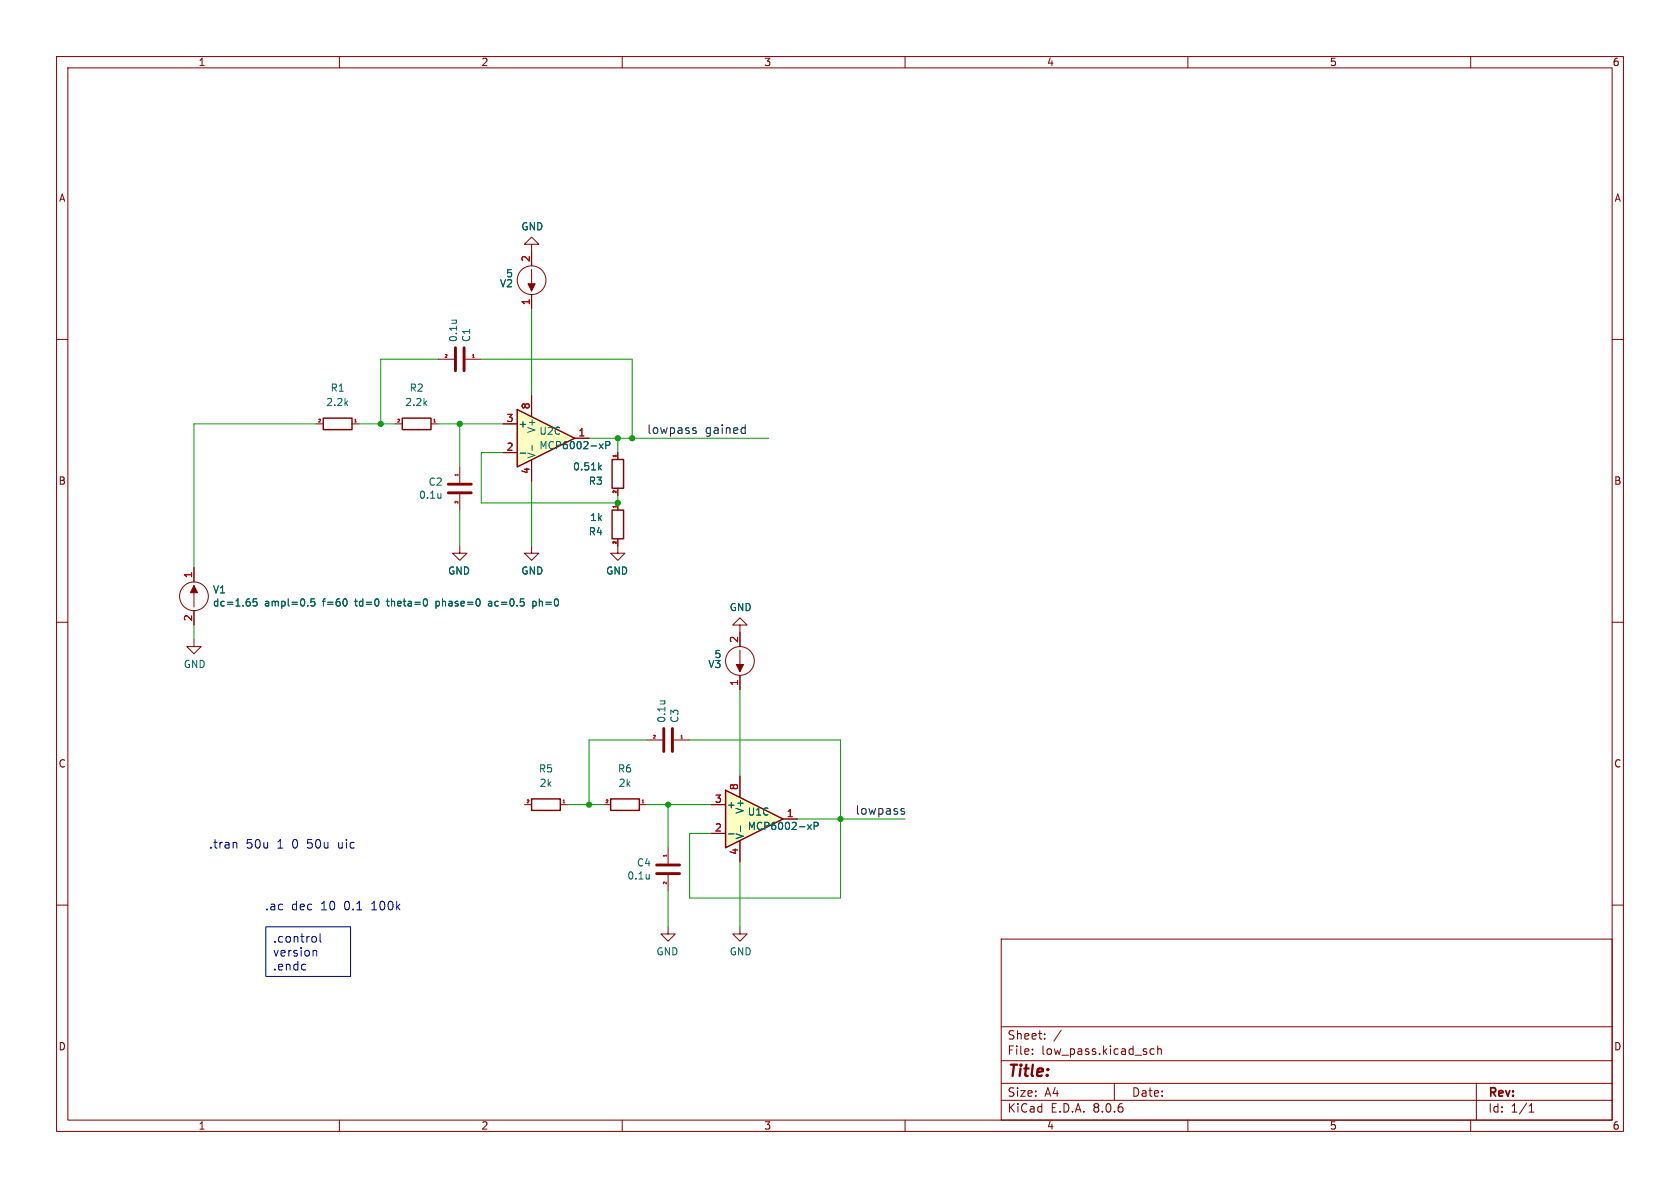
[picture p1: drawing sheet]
<svg xmlns="http://www.w3.org/2000/svg" width="297mm" height="210mm" viewBox="0 0 297 210" stroke-linecap="round" stroke-linejoin="round" font-family="sans-serif">
<g fill="none" stroke="#840000" stroke-width=".18">
<path d="M10 10h277v190h-277zM12 12h273v186h-273zM60 10v2M110 10v2M160 10v2M210 10v2M260 10v2M10 60h2M94 43.2h-1.3l1.3-1.3 1.2 1.3h-1.2v1.3M285 60h2M55.9 74.9h1.2M62.2 74.9h1.3"/>
<path d="M69.8 74.9h1.3M76.2 74.9h1.3M77.5 63.5h2.8M82.3 63.5h2.8M94 69.9v3.8M109.2 80v1.2M81.3 96.5v1.3h-1.3l1.3 1.3 1.2-1.3h-1.2M81.3 82.6v2.7M81.3 87.4v2.8M94 96.5v1.3h1.2l-1.2 1.3-1.3-1.3h1.3M94 81.3v3.8M109.2 95.3v2.5h-1.3l1.3 1.3 1.3-1.3h-1.3"/>
<path d="M109.2 86.3v1.3M109.2 88.9v1.3M10 110h2M34.3 100.3v2.6M34.3 103.5v3.8M34.3 108v2.5M285 110h2M10 160h2M285 160h2M118.1 163.8v1.3h-1.3l1.3 1.3 1.3-1.3h-1.3M177 166h108v32h-108zM60 198v2"/>
<path d="M110 198v2M160 198v2M177 194.5h108M177 191.5h108M177 187.5h108M177 181.5h108M182.5 186.3v.1M182.5 185.5v.1M184.7 183.6v.1M184.7 182.8v.1M187.6 182.1l-1.3 2M197 191.5v3"/>
<path d="M204 185.5l-.4-.1-.3 .3v.4l.2 .2h.5M204.7 185.5l.2-.1 .3 .1 .1 .9M204.7 184.9v1.5M210 198v2M260 198v2M261 191.5v6.5M270.3 196.6h.9M270.3 195.5l.4-.4v1.5"/>
<circle cx="34.3" cy="105.4" r="2.54"/>
</g>
<path d="M57.1 73.9h5.1v2h-5.1zM71.1 73.9h5.1v2h-5.1zM108.2 90.2h2v5.1h-2zM108.2 81.2h2v5.1h-2z" fill="none" stroke="#840000" stroke-width=".25"/>
<path d="M62.7 74.6h.3M76.7 74.6h.3M83.5 63.2h.3M81 83.8v.3M108.9 80.4v.3M108.9 89.4v.3" fill="none" stroke="#a90000" stroke-width=".18"/>
<path d="M80.5 61.5v4M82 61.5v4M79.2 87.1h4.1M79.2 85.6h4.1" fill="none" stroke="#840000" stroke-width=".51"/>
<g fill="none" stroke="#006464" stroke-width=".18">
<path d="M79.9 56.6h.8M80.6 56.6l.1 .1M94.1 78.7v1M105.9 78.5l.7 .8M106.6 78.5l-.7 .8M107.1 78.7h.6l.1-.2v-.3l-.7-.2v1.3M77.9 87.2v.9M77.9 88h.1M106 82.6l.3 .5M106.3 82.2l-.5 .5M45.4 105.9h-.6l-.1 .6 .2-.2 .4 .1 .2 .2-.1 .4-.2 .1-.5-.1M55.6 105.9h-.6l-.1 .6 .2-.2 .5 .1 .1 .2-.1 .4-.2 .1-.5-.1"/>
<path d="M61.2 105.9l.2 .4-.2 .8M75.4 105.9l.2 .4-.2 .8M77.1 106.3v1.3M77.1 107.1h.1M77.2 106.3h-.1M86.8 106.3h-.4M86.8 106.6h-.3l-.2 .2 .1 .3h.4M94.2 106.3h.4l.1 .1M94.2 106.3v1.3M94.7 107l-.1 .1h-.4"/>
</g>
<path d="M34.3 103.5l.6 1.3h-1.2z" fill="#840000" stroke="#840000" stroke-width=".18"/>
<path d="M91.4 72.4l10.2 5.1-10.2 5.1z" fill="#ffffc2"/>
<path d="M91.4 72.4l10.2 5.1-10.2 5.1zM94 141.2h5.1v2.1h-5.1zM107.9 141.2h5.1v2.1h-5.1z" fill="none" stroke="#840000" stroke-width=".25"/>
<g fill="none" stroke="#840000" stroke-width=".18">
<path d="M94 44.5v2.5M94 47.6v3.8M94 52.1v2.5M88.9 74.9h2.5M101.6 77.5h2.5M88.9 80h2.5M34.3 113v1.3h1.3l-1.3 1.3-1.3-1.3h1.3M130.8 110.5h-1.3l1.3-1.3 1.3 1.3h-1.3v3.8M130.8 114.9v3.8M130.8 119.4v2.5M114.3 130.8h2.8M119.1 130.8h2.8"/>
<path d="M92.7 142.2h1.3M99.1 142.2h1.2M106.7 142.2h1.2M113 142.2h1.3"/>
<circle cx="94" cy="49.5" r="2.54"/>
<circle cx="130.8" cy="116.8" r="2.54"/>
</g>
<path d="M92 80.1h.9M116.7 123.9h.8M117.4 123.9l.1 .1" fill="none" stroke="#006464" stroke-width=".18"/>
<g fill="#840000" stroke="#840000" stroke-width=".18">
<path d="M93.3 50.2h1.3l-.6 1.2z"/>
<path d="M130.2 117.5h1.2l-.6 1.2z"/>
</g>
<path d="M120.4 130.5h.3M99.5 141.9h.3M113.5 141.9h.3" fill="none" stroke="#a90000" stroke-width=".18"/>
<path d="M117.3 128.8v4M118.9 128.8v4" fill="none" stroke="#840000" stroke-width=".51"/>
<path d="M128.3 139.7l10.1 5.1-10.1 5.1z" fill="#ffffc2"/>
<path d="M128.3 139.7l10.1 5.1-10.1 5.1z" fill="none" stroke="#840000" stroke-width=".25"/>
<g fill="none" stroke="#840000" stroke-width=".18">
<path d="M94 44.5v2.5M94 52.1v2.5M88.9 74.9h2.5M94 69.9v3.8M101.6 77.5h2.5M109.2 80v1.2M88.9 80h2.5M94 81.3v3.8M109.2 86.3v1.3M109.2 88.9v1.3M109.2 95.3v1.2M34.3 100.3v2.6"/>
<path d="M34.3 108v2.5M130.8 111.8v2.5M130.8 119.4v2.5M130.8 137.2v3.8M118.1 149.9v2.8M118.1 154.7v2.8M125.7 147.3h2.6M125.7 142.2h2.6M130.8 148.6v3.8M138.4 144.8h2.6M130.8 163.8v1.3h1.3l-1.3 1.3-1.3-1.3h1.3"/>
</g>
<g fill="none" stroke="#006464" stroke-width=".18">
<path d="M94.1 78.7v1M105.9 78.5l.7 .8M106.6 78.5l-.7 .8M107.1 78.7h.6l.1-.2v-.3l-.7-.2v1.3M92 80.1h.9M106 82.6l.3 .5M106.3 82.2l-.5 .5M45.4 105.9h-.6l-.1 .6 .2-.2 .4 .1 .2 .2-.1 .4-.2 .1-.5-.1M55.6 105.9h-.6l-.1 .6 .2-.2 .5 .1 .1 .2-.1 .4-.2 .1-.5-.1M61.2 105.9l.2 .4-.2 .8M75.4 105.9l.2 .4-.2 .8M77.1 106.3v1.3"/>
<path d="M77.1 107.1h.1M77.2 106.3h-.1M86.8 106.3h-.4M86.8 106.6h-.3l-.2 .2 .1 .3h.4M94.2 106.3h.4l.1 .1M94.2 106.3v1.3M94.7 107l-.1 .1h-.4M114.8 154.5v.9M114.8 155.3h-.1M128.8 147.4h1M130.9 146v1M142.8 145.8l.6 .8"/>
<path d="M143.4 145.8l-.6 .8M143.9 146h.6l.1-.2v-.3l-.7-.1v1.2"/>
</g>
<path d="M116.1 154.4h4M116.1 152.9h4" fill="none" stroke="#840000" stroke-width=".51"/>
<path d="M108.9 80.4v.3M108.9 89.4v.3M117.8 151.1v.3" fill="none" stroke="#a90000" stroke-width=".18"/>
<path d="M122.5 76l.4 .1 .2 .2-.1 .3h-.4M122.5 75.7h.5M131.6 75.6l.1 .1M131.7 75.1v1.5M131.7 76.6h-.1M159.4 143.4h.3l.2 .2v.3h-.5M159.4 143h.5" fill="none" stroke="#0f0f0f" stroke-width=".18"/>
<path d="M41.6 148.9l.3 .2v.8M47 163.8h15v8.8h-15zM55.6 168h.2l.2 .2v.8M55.6 165.5l.3 .3v.5l-.3 .3M56.6 165v1.3l.2 .3" fill="none" stroke="#0000c2" stroke-width=".18"/>
<g fill="none" stroke="#009600" stroke-width=".18">
<path d="M94 54.6v15.3M55.9 74.9h-21.6v25.4M63.5 74.9h6.3M77.5 74.9h11.4M77.5 63.5h-10.2v11.4M81.3 74.9v7.7M85.1 63.5h26.7v14M104.1 77.5h31.8M109.2 77.5v2.5M81.3 90.2v6.3M88.9 80h-3.8v8.9h24.1v-1.3M94 85.1v11.4"/>
<path d="M34.3 110.5v2.5M114.3 130.8h-10.2v11.4M121.9 130.8h26.7v28h-26.7v-11.5h3.8M130.8 121.9v15.3M100.3 142.2h6.4M114.3 142.2h11.4M118.1 142.2v7.7M118.1 157.5v6.3M130.8 152.4v11.4M141 144.8h19"/>
</g>
<g fill="#009600" stroke="#009600" stroke-width=".18">
<circle cx="81.3" cy="74.9" r=".46"/>
<circle cx="109.2" cy="88.9" r=".46"/>
<circle cx="67.3" cy="74.9" r=".46"/>
<circle cx="111.8" cy="77.5" r=".46"/>
<circle cx="109.2" cy="77.5" r=".46"/>
<circle cx="148.6" cy="144.8" r=".46"/>
<circle cx="104.1" cy="142.2" r=".46"/>
<circle cx="118.1" cy="142.2" r=".46"/>
</g>
<text font-size="2.8" fill="#840000" x="178" y="190.9">Title:</text>
<g font-size="2.1" fill="#0f0f0f">
<text x="114.3" y="76.8">lowpass</text>
<text x="124.6" y="76.8">gained</text>
<text x="151.1" y="144.1">lowpass</text>
</g>
<g font-size="2.1" fill="#0000c2">
<text x="36.8" y="150.1">.tran</text>
<text x="43.4" y="150.1">50u</text>
<text x="49" y="150.1">1</text>
<text x="51.8" y="150.1">0</text>
<text x="54.6" y="150.1">50u</text>
<text x="60.2" y="150.1">uic</text>
<text x="46.7" y="161">.ac</text>
<text x="51.5" y="161">dec</text>
<text x="56.8" y="161">10</text>
<text x="61" y="161">0.1</text>
<text x="65.9" y="161">100k</text>
<text x="48.1" y="167">.control</text>
<text x="48.1" y="169.4">version</text>
<text x="48.1" y="171.9">.endc</text>
</g>
<g font-size="2.1" fill="#840000">
<text x="178" y="184">Sheet:</text>
<text x="178" y="186.7">File:</text>
<text x="184.1" y="186.7">low_pass.kicad_sch</text>
<text x="178" y="196.9">KiCad</text>
<text x="178" y="194.1">Size:</text>
<text x="184.7" y="194.1">A4</text>
<text x="185.7" y="196.9">E.D.A.</text>
<text x="193.3" y="196.9">8.0.6</text>
<text x="200" y="194.1">Date:</text>
<text x="263" y="194.3">Rev:</text>
<text x="263" y="196.9">Id:</text>
<text x="267.1" y="196.9">1/1</text>
</g>
<g font-size="1.8" fill="#840000">
<text x="35" y="11.9">1</text>
<text x="85" y="11.9">2</text>
<text x="135" y="11.9">3</text>
<text x="185" y="11.9">4</text>
<text x="235" y="11.9">5</text>
<text x="285" y="11.9">6</text>
<text x="10.3" y="35.9">A</text>
<text x="285.3" y="35.9">A</text>
<text x="10.3" y="85.9">B</text>
<text x="285.3" y="85.9">B</text>
<text x="10.3" y="135.9">C</text>
<text x="285.3" y="135.9">C</text>
<text x="10.3" y="185.9">D</text>
<text x="285.3" y="185.9">D</text>
<text x="35" y="199.9">1</text>
<text x="85" y="199.9">2</text>
<text x="135" y="199.9">3</text>
<text x="185" y="199.9">4</text>
<text x="235" y="199.9">5</text>
<text x="285" y="199.9">6</text>
</g>
<g font-size="1.8" fill="#006464">
<text x="92.1" y="40.9">GND</text>
<text x="88.3" y="51">V2</text>
<text x="89.4" y="49.2">5</text>
<text x="81" y="60.6" transform="rotate(-90 81 60.6)">0.1u</text>
<text x="83.3" y="60.6" transform="rotate(-90 83.3 60.6)">C1</text>
<text x="57.6" y="72">2.2k</text>
<text x="58.3" y="69.4">R1</text>
<text x="71.5" y="72">2.2k</text>
<text x="72.3" y="69.4">R2</text>
<text x="91.6" y="75.8">+</text>
<text x="94.8" y="76.7" transform="rotate(-90 94.8 76.7)">V+</text>
<text x="95.3" y="77.1">U2C</text>
<text x="94.8" y="81.2" transform="rotate(-90 94.8 81.2)">V-</text>
<text x="95.3" y="79.6">MCP6002-xP</text>
<text x="101.2" y="83.4">0.51k</text>
<text x="74" y="88.4">0.1u</text>
<text x="75.7" y="86.1">C2</text>
<text x="104" y="85.9">R3</text>
<text x="104" y="94.8">R4</text>
<text x="104.2" y="92.3">1k</text>
<text x="79.1" y="101.8">GND</text>
<text x="92.1" y="101.8">GND</text>
<text x="107.1" y="101.8">GND</text>
<text x="37.6" y="105.1">V1</text>
<text x="37.6" y="107.4">dc=1.65</text>
<text x="46.8" y="107.4">ampl=0.5</text>
<text x="57.2" y="107.4">f=60</text>
<text x="63.1" y="107.4">td=0</text>
<text x="68.9" y="107.4">theta=0</text>
<text x="77.7" y="107.4">phase=0</text>
<text x="87.2" y="107.4">ac=0.5</text>
<text x="95.2" y="107.4">ph=0</text>
<text x="128.9" y="108.2">GND</text>
<text x="32.4" y="118.3">GND</text>
<text x="125.1" y="118.3">V3</text>
<text x="126.2" y="116.5">5</text>
<text x="117.8" y="127.9" transform="rotate(-90 117.8 127.9)">0.1u</text>
<text x="120.1" y="127.9" transform="rotate(-90 120.1 127.9)">C3</text>
<text x="95.2" y="136.8">R5</text>
<text x="109.1" y="136.8">R6</text>
<text x="95.3" y="139.3">2k</text>
<text x="109.3" y="139.3">2k</text>
<text x="128.4" y="143.1">+</text>
<text x="131.7" y="144" transform="rotate(-90 131.7 144)">V+</text>
<text x="131.7" y="148.5" transform="rotate(-90 131.7 148.5)">V-</text>
<text x="132.1" y="146.9">MCP6002-xP</text>
<text x="132.1" y="144.4">U1C</text>
<text x="110.8" y="155.7">0.1u</text>
<text x="112.5" y="153.4">C4</text>
<text x="115.9" y="169.1">GND</text>
<text x="128.9" y="169.1">GND</text>
</g>
<g font-size="1.8" fill="#a90000">
<text x="93.7" y="46.4" transform="rotate(-90 93.7 46.4)">2</text>
<text x="93.7" y="54" transform="rotate(-90 93.7 54)">1</text>
<text x="89.5" y="74.7">3</text>
<text x="93.7" y="72.5" transform="rotate(-90 93.7 72.5)">8</text>
<text x="102.2" y="77.2">1</text>
<text x="89.5" y="79.8">2</text>
<text x="93.7" y="83.9" transform="rotate(-90 93.7 83.9)">4</text>
<text x="34" y="102.3" transform="rotate(-90 34 102.3)">1</text>
<text x="34" y="109.9" transform="rotate(-90 34 109.9)">2</text>
<text x="130.6" y="113.7" transform="rotate(-90 130.6 113.7)">2</text>
<text x="130.6" y="121.4" transform="rotate(-90 130.6 121.4)">1</text>
<text x="126.3" y="142">3</text>
<text x="130.6" y="139.8" transform="rotate(-90 130.6 139.8)">8</text>
<text x="126.3" y="147.1">2</text>
<text x="139" y="144.5">1</text>
<text x="130.6" y="151.2" transform="rotate(-90 130.6 151.2)">4</text>
</g>
<g font-size=".7" fill="#a90000">
<text x="78.4" y="63.2">2</text>
<text x="83.3" y="63.2">1</text>
<text x="56.1" y="74.7">2</text>
<text x="62.4" y="74.7">1</text>
<text x="70.1" y="74.7">2</text>
<text x="76.4" y="74.7">1</text>
<text x="109" y="81" transform="rotate(-90 109 81)">1</text>
<text x="81" y="89.2" transform="rotate(-90 81 89.2)">2</text>
<text x="81" y="84.4" transform="rotate(-90 81 84.4)">1</text>
<text x="109" y="90" transform="rotate(-90 109 90)">1</text>
<text x="109" y="87.4" transform="rotate(-90 109 87.4)">2</text>
<text x="109" y="96.3" transform="rotate(-90 109 96.3)">2</text>
<text x="115.3" y="130.6">2</text>
<text x="120.1" y="130.6">1</text>
<text x="92.9" y="142">2</text>
<text x="99.3" y="142">1</text>
<text x="106.9" y="142">2</text>
<text x="113.2" y="142">1</text>
<text x="117.9" y="151.7" transform="rotate(-90 117.9 151.7)">1</text>
<text x="117.9" y="156.5" transform="rotate(-90 117.9 156.5)">2</text>
</g>
</svg>
